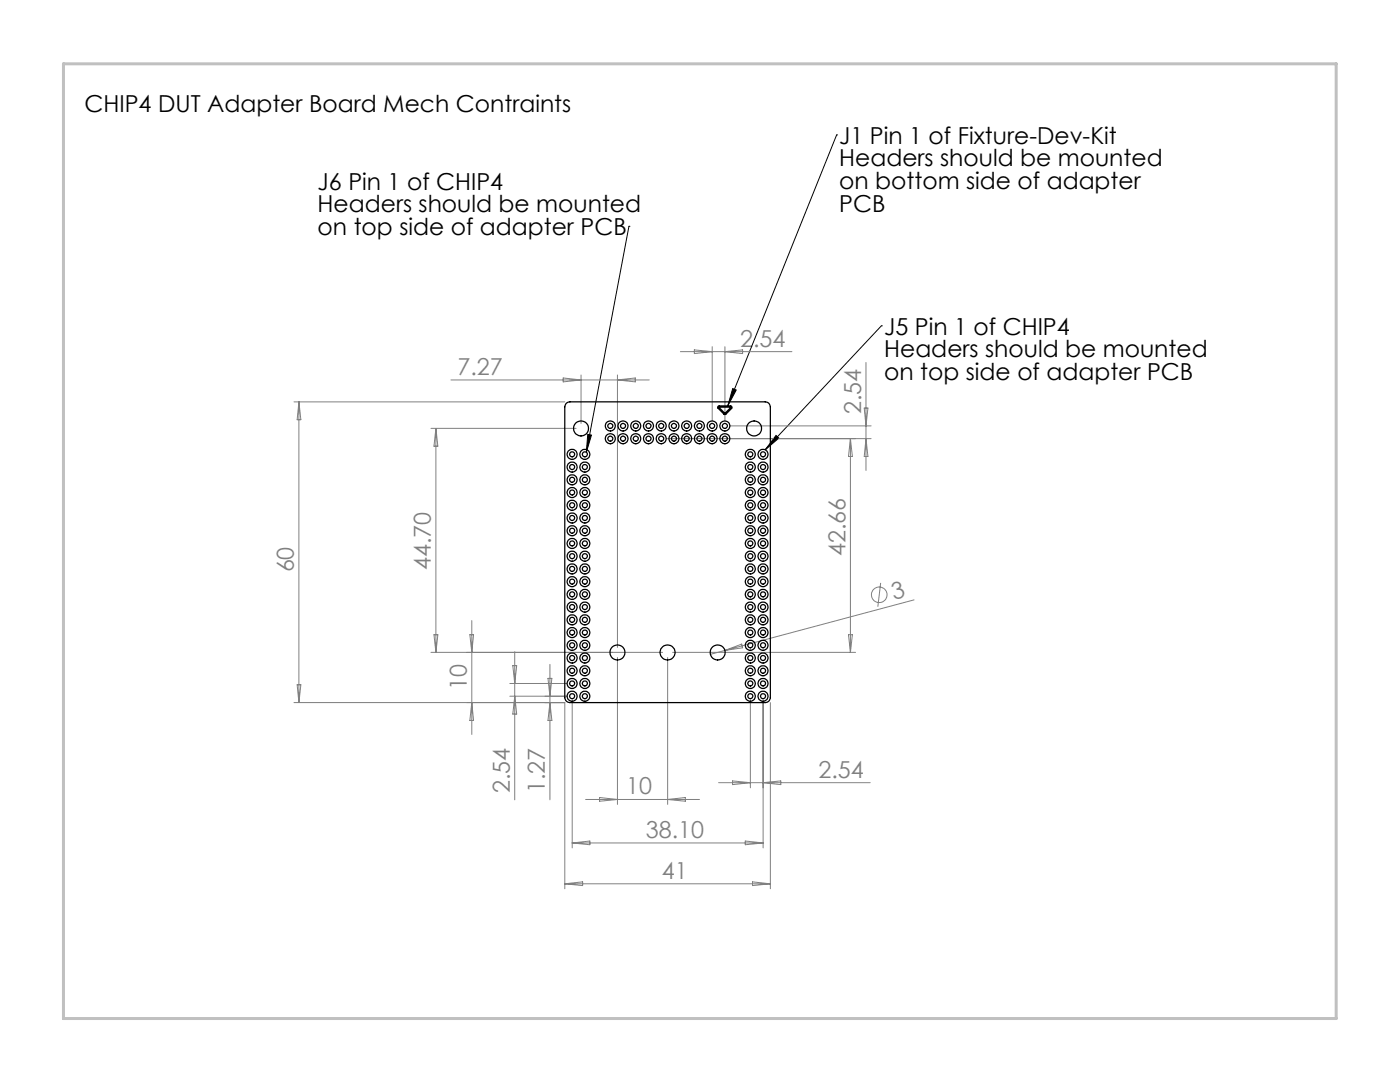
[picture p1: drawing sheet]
<svg xmlns="http://www.w3.org/2000/svg" width="279mm" height="216mm" viewBox="0 0 279 216" stroke-linecap="round" stroke-linejoin="round" font-family="sans-serif">
<g fill="none" stroke="#808080" stroke-width=".2">
<path d="M90 75.8h39.6M112.4 75.4l3.6 .4-3.6 .4zM116 74.8v9.7M123.2 74.8v54.4M123.2 75.8l3.6-.4v.8zM135.8 70.2h22.2M138.6 69.8l3.5 .4-3.5 .4zM142.1 69.2v14.8M144.7 69.2v14.8M144.7 70.2l3.5-.4v.8zM172.8 72.3v21.6M58.7 80.2h54"/>
<path d="M59.7 80.2v60M59.7 80.2l.3 3.5h-.7zM86 85.5h29M87 85.5v44.7M87 85.5l.4 3.5h-.8zM133 87.5h40.8M145.7 85h28.1M169.7 87.5l.4 3.6h-.8zM169.7 87.5v42.7M172.5 81.4h.7l-.4 3.6zM172.8 87.5l.4 3.6h-.7zM175.8 116.3l-.6 4.8"/>
<path d="M182.4 119.7l-40.6 10.9M59.3 136.6h.7l-.3 3.6zM86 130.2h46.2M86.6 126.6h.8l-.4 3.6zM93.8 126.6h.7l-.3 3.6zM94.2 123.8v22.7M101.7 138.9h11.5M101.7 136.4h11.5M102.3 132.8h.8l-.4 3.6zM102.7 130v29.6M102.7 138.9l.4 3.6h-.8zM109.4 135.4h.7l-.4 3.5z"/>
<path d="M109.7 132.6v27M114.2 139.9v29.3M123.2 131.2v29.3M133.2 131.2v29.3M134.2 130.2h36.5M144.7 129.8l3.3-1.3 .2 .8zM149.8 139.9v17.3M152.3 139.9v29.3M169.3 126.6h.8l-.4 3.6zM58.7 140.2h54v37.1M94.2 140.2l.3 3.6h-.7zM109.7 140.2l.4 3.6h-.7z"/>
<path d="M116.9 159.5h22.7M119.7 159.1l3.5 .4-3.5 .4zM133.2 159.5l3.6-.4v.8zM143.4 156.2h30.3M146.2 155.8l3.6 .4-3.6 .4zM152.3 156.2l3.5-.4v.8zM153.7 140.2v37.1M112.7 176.4h41M112.7 176.4l3.6-.4v.7zM114.2 168.2h38.1M114.2 168.2l3.5-.4v.8zM148.7 167.8l3.6 .4-3.6 .4z"/>
<path d="M150.2 176l3.5 .4-3.5 .3z"/>
<circle cx="175.5" cy="118.7" r="1.56"/>
</g>
<path d="M167 26.9h.1M167 26.9l-21.8 54.1M125.5 45.2h.1M125.5 45.2l-8.5 45M146.2 77.5l.7 .3-1.7 3.2zM175.9 65h.1M175.9 65l-23.2 24.7M117.3 86.7l.7 .1-1 3.4zM154.9 86.9l.5 .5-2.7 2.3z" fill="none" stroke="#000" stroke-width=".2"/>
<path d="M266.7 153.3v49.9h-240" fill="none" stroke="#c0c0c0" stroke-width=".2"/>
<path d="M12.7 12.7h254v190.5h-254z" fill="none" stroke="#c0c0c0" stroke-width=".6"/>
<path d="M146.2 77.5l.7 .3-1.7 3.2zM154.9 86.9l.5 .5-2.7 2.3zM117.3 86.7l.7 .1-1 3.4z" fill="#000"/>
<g fill="none" stroke="#000" stroke-width=".25">
<path d="M113 80.5l.7-.3h39a1.02 1.02 0 0 1 1 1v58a1.02 1.02 0 0 1-1 1h-39a1.02 1.02 0 0 1-1-1v-58zM143.3 81.1l2.5-.1a.31 .31 0 0 1 .2 .5l-1.1 1.1-.3 .1-1.3-1.3zM143.5 81.2l2.3 .1-1.2 1.2z"/>
<circle cx="114.2" cy="98.3" r="1"/>
<circle cx="114.2" cy="90.7" r="1"/>
<circle cx="114.2" cy="93.2" r="1"/>
<circle cx="114.2" cy="95.7" r="1"/>
<circle cx="114.2" cy="90.6" r=".51"/>
<circle cx="114.2" cy="93.2" r=".51"/>
<circle cx="114.2" cy="98.3" r=".51"/>
<circle cx="114.2" cy="95.7" r=".51"/>
<circle cx="116" cy="85.5" r="1.5"/>
<circle cx="116.7" cy="98.3" r="1"/>
<circle cx="116.7" cy="90.7" r="1"/>
<circle cx="116.7" cy="93.2" r="1"/>
<circle cx="116.7" cy="95.7" r="1"/>
<circle cx="116.7" cy="90.6" r=".51"/>
<circle cx="116.7" cy="93.2" r=".51"/>
<circle cx="116.7" cy="98.3" r=".51"/>
<circle cx="116.7" cy="95.7" r=".51"/>
<circle cx="121.8" cy="85" r="1.01"/>
<circle cx="121.8" cy="87.5" r="1.01"/>
<circle cx="121.8" cy="87.5" r=".5"/>
<circle cx="121.8" cy="85" r=".5"/>
<circle cx="124.3" cy="85" r="1.01"/>
<circle cx="124.3" cy="87.5" r="1.01"/>
<circle cx="124.4" cy="87.5" r=".5"/>
<circle cx="124.4" cy="85" r=".5"/>
<circle cx="126.9" cy="85" r="1.01"/>
<circle cx="126.9" cy="87.5" r="1.01"/>
<circle cx="126.9" cy="87.5" r=".5"/>
<circle cx="126.9" cy="85" r=".5"/>
<circle cx="129.4" cy="85" r="1.01"/>
<circle cx="129.4" cy="87.5" r="1.01"/>
<circle cx="129.4" cy="87.5" r=".5"/>
<circle cx="129.4" cy="85" r=".5"/>
<circle cx="131.9" cy="85" r="1.01"/>
<circle cx="131.9" cy="87.5" r="1.01"/>
<circle cx="132" cy="87.5" r=".5"/>
<circle cx="132" cy="85" r=".5"/>
<circle cx="134.5" cy="85" r="1.01"/>
<circle cx="134.5" cy="87.5" r="1.01"/>
<circle cx="134.5" cy="87.5" r=".5"/>
<circle cx="134.5" cy="85" r=".5"/>
<circle cx="137" cy="85" r="1.01"/>
<circle cx="137" cy="87.5" r="1.01"/>
<circle cx="137.1" cy="87.5" r=".5"/>
<circle cx="137.1" cy="85" r=".5"/>
<circle cx="139.6" cy="85" r="1.01"/>
<circle cx="139.6" cy="87.5" r="1.01"/>
<circle cx="139.6" cy="87.5" r=".5"/>
<circle cx="139.6" cy="85" r=".5"/>
<circle cx="142.1" cy="85" r="1.01"/>
<circle cx="142.1" cy="87.5" r="1.01"/>
<circle cx="142.1" cy="87.5" r=".5"/>
<circle cx="142.1" cy="85" r=".5"/>
<circle cx="144.6" cy="85" r="1.01"/>
<circle cx="144.6" cy="87.5" r="1.01"/>
<circle cx="144.7" cy="87.5" r=".5"/>
<circle cx="144.7" cy="85" r=".5"/>
<circle cx="149.7" cy="98.3" r="1"/>
<circle cx="149.7" cy="90.7" r="1"/>
<circle cx="149.7" cy="95.7" r="1"/>
<circle cx="149.7" cy="93.2" r="1"/>
<circle cx="149.7" cy="90.6" r=".51"/>
<circle cx="149.7" cy="93.2" r=".51"/>
<circle cx="149.7" cy="95.7" r=".51"/>
<circle cx="149.7" cy="98.3" r=".51"/>
<circle cx="150.5" cy="85.5" r="1.5"/>
<circle cx="152.3" cy="98.3" r="1"/>
<circle cx="152.3" cy="90.7" r="1"/>
<circle cx="152.3" cy="93.2" r="1"/>
<circle cx="152.3" cy="95.7" r="1"/>
<circle cx="152.3" cy="90.6" r=".51"/>
<circle cx="152.3" cy="93.2" r=".51"/>
<circle cx="152.3" cy="95.7" r=".51"/>
<circle cx="152.3" cy="98.3" r=".51"/>
<circle cx="114.2" cy="118.6" r="1"/>
<circle cx="114.2" cy="105.9" r="1"/>
<circle cx="114.2" cy="100.8" r="1"/>
<circle cx="114.2" cy="103.4" r="1"/>
<circle cx="114.2" cy="111" r="1"/>
<circle cx="114.2" cy="113.5" r="1"/>
<circle cx="114.2" cy="108.4" r="1"/>
<circle cx="114.2" cy="116.1" r="1"/>
<circle cx="114.2" cy="113.5" r=".51"/>
<circle cx="114.2" cy="108.4" r=".51"/>
<circle cx="114.2" cy="100.8" r=".51"/>
<circle cx="114.2" cy="103.3" r=".51"/>
<circle cx="114.2" cy="105.9" r=".51"/>
<circle cx="114.2" cy="111" r=".51"/>
<circle cx="114.2" cy="118.6" r=".51"/>
<circle cx="114.2" cy="116" r=".51"/>
<circle cx="116.7" cy="105.9" r="1"/>
<circle cx="116.7" cy="118.6" r="1"/>
<circle cx="116.7" cy="100.8" r="1"/>
<circle cx="116.7" cy="103.4" r="1"/>
<circle cx="116.7" cy="108.4" r="1"/>
<circle cx="116.7" cy="111" r="1"/>
<circle cx="116.7" cy="113.5" r="1"/>
<circle cx="116.7" cy="116.1" r="1"/>
<circle cx="116.7" cy="113.5" r=".51"/>
<circle cx="116.7" cy="100.8" r=".51"/>
<circle cx="116.7" cy="108.4" r=".51"/>
<circle cx="116.7" cy="103.3" r=".51"/>
<circle cx="116.7" cy="111" r=".51"/>
<circle cx="116.7" cy="118.6" r=".51"/>
<circle cx="116.7" cy="105.9" r=".51"/>
<circle cx="116.7" cy="116" r=".51"/>
<circle cx="149.7" cy="118.6" r="1"/>
<circle cx="149.7" cy="105.9" r="1"/>
<circle cx="149.7" cy="100.8" r="1"/>
<circle cx="149.7" cy="108.4" r="1"/>
<circle cx="149.7" cy="116.1" r="1"/>
<circle cx="149.7" cy="103.4" r="1"/>
<circle cx="149.7" cy="111" r="1"/>
<circle cx="149.7" cy="113.5" r="1"/>
<circle cx="149.7" cy="113.5" r=".51"/>
<circle cx="149.7" cy="103.3" r=".51"/>
<circle cx="149.7" cy="108.4" r=".51"/>
<circle cx="149.7" cy="118.6" r=".51"/>
<circle cx="149.7" cy="111" r=".51"/>
<circle cx="149.7" cy="100.8" r=".51"/>
<circle cx="149.7" cy="105.9" r=".51"/>
<circle cx="149.7" cy="116" r=".51"/>
<circle cx="152.3" cy="118.6" r="1"/>
<circle cx="152.3" cy="105.9" r="1"/>
<circle cx="152.3" cy="100.8" r="1"/>
<circle cx="152.3" cy="103.4" r="1"/>
<circle cx="152.3" cy="111" r="1"/>
<circle cx="152.3" cy="113.5" r="1"/>
<circle cx="152.3" cy="116.1" r="1"/>
<circle cx="152.3" cy="108.4" r="1"/>
<circle cx="152.3" cy="100.8" r=".51"/>
<circle cx="152.3" cy="111" r=".51"/>
<circle cx="152.3" cy="113.5" r=".51"/>
<circle cx="152.3" cy="103.3" r=".51"/>
<circle cx="152.3" cy="108.4" r=".51"/>
<circle cx="152.3" cy="105.9" r=".51"/>
<circle cx="152.3" cy="118.6" r=".51"/>
<circle cx="152.3" cy="116" r=".51"/>
<circle cx="114.2" cy="128.8" r="1"/>
<circle cx="114.2" cy="131.3" r="1"/>
<circle cx="114.2" cy="133.8" r="1"/>
<circle cx="114.2" cy="126.2" r="1"/>
<circle cx="114.2" cy="121.1" r="1"/>
<circle cx="114.2" cy="123.7" r="1"/>
<circle cx="114.2" cy="136.4" r="1"/>
<circle cx="114.2" cy="138.9" r="1"/>
<circle cx="114.2" cy="133.8" r=".51"/>
<circle cx="114.2" cy="136.4" r=".51"/>
<circle cx="114.2" cy="123.7" r=".51"/>
<circle cx="114.2" cy="126.2" r=".51"/>
<circle cx="114.2" cy="121.1" r=".51"/>
<circle cx="114.2" cy="128.7" r=".51"/>
<circle cx="114.2" cy="131.3" r=".51"/>
<circle cx="114.2" cy="138.9" r=".51"/>
<circle cx="116.7" cy="128.8" r="1"/>
<circle cx="116.7" cy="133.8" r="1"/>
<circle cx="116.7" cy="131.3" r="1"/>
<circle cx="116.7" cy="123.7" r="1"/>
<circle cx="116.7" cy="121.1" r="1"/>
<circle cx="116.7" cy="126.2" r="1"/>
<circle cx="116.7" cy="136.4" r="1"/>
<circle cx="116.7" cy="138.9" r="1"/>
<circle cx="116.7" cy="133.8" r=".51"/>
<circle cx="116.7" cy="136.4" r=".51"/>
<circle cx="116.7" cy="126.2" r=".51"/>
<circle cx="116.7" cy="121.1" r=".51"/>
<circle cx="116.7" cy="123.7" r=".51"/>
<circle cx="116.7" cy="128.7" r=".51"/>
<circle cx="116.7" cy="138.9" r=".51"/>
<circle cx="116.7" cy="131.3" r=".51"/>
<circle cx="123.2" cy="130.2" r="1.5"/>
<circle cx="133.2" cy="130.2" r="1.5"/>
<circle cx="143.2" cy="130.2" r="1.5"/>
<circle cx="149.7" cy="128.8" r="1"/>
<circle cx="149.7" cy="133.8" r="1"/>
<circle cx="149.7" cy="131.3" r="1"/>
<circle cx="149.7" cy="121.1" r="1"/>
<circle cx="149.7" cy="126.2" r="1"/>
<circle cx="149.7" cy="123.7" r="1"/>
<circle cx="149.7" cy="136.4" r="1"/>
<circle cx="149.7" cy="138.9" r="1"/>
<circle cx="149.7" cy="136.4" r=".51"/>
<circle cx="149.7" cy="133.8" r=".51"/>
<circle cx="149.7" cy="121.1" r=".51"/>
<circle cx="149.7" cy="123.7" r=".51"/>
<circle cx="149.7" cy="126.2" r=".51"/>
<circle cx="149.7" cy="131.3" r=".51"/>
<circle cx="149.7" cy="138.9" r=".51"/>
<circle cx="149.7" cy="128.7" r=".51"/>
<circle cx="152.3" cy="131.3" r="1"/>
<circle cx="152.3" cy="128.8" r="1"/>
<circle cx="152.3" cy="133.8" r="1"/>
<circle cx="152.3" cy="123.7" r="1"/>
<circle cx="152.3" cy="126.2" r="1"/>
<circle cx="152.3" cy="121.1" r="1"/>
<circle cx="152.3" cy="136.4" r="1"/>
<circle cx="152.3" cy="138.9" r="1"/>
<circle cx="152.3" cy="133.8" r=".51"/>
<circle cx="152.3" cy="136.4" r=".51"/>
<circle cx="152.3" cy="123.7" r=".51"/>
<circle cx="152.3" cy="126.2" r=".51"/>
<circle cx="152.3" cy="121.1" r=".51"/>
<circle cx="152.3" cy="131.3" r=".51"/>
<circle cx="152.3" cy="128.7" r=".51"/>
<circle cx="152.3" cy="138.9" r=".51"/>
</g>
<g font-size="4.7">
<text x="16.9" y="22.4">CHIP4 DUT Adapter Board Mech Contraints</text>
<text x="167.5" y="28.7">J1 Pin 1 of Fixture-Dev-Kit</text>
<text x="167.5" y="33.2">Headers should be mounted</text>
<text x="63.4" y="37.8">J6 Pin 1 of CHIP4</text>
<text x="167.5" y="37.7">on bottom side of adapter</text>
<text x="63.4" y="42.3">Headers should be mounted</text>
<text x="63.4" y="46.9">on top side of adapter PCB</text>
<text x="167.5" y="42.2">PCB</text>
<text x="176.5" y="66.8">J5 Pin 1 of CHIP4</text>
<text x="176.5" y="71.3">Headers should be mounted</text>
<text x="176.5" y="75.8">on top side of adapter PCB</text>
</g>
<g font-size="4.7" fill="#808080">
<text x="147.7" y="69.2">2.54</text>
<text x="91.3" y="74.8">7.27</text>
<text x="171.8" y="82.7" transform="rotate(-90 171.8 82.7)">2.54</text>
<text x="86" y="113.7" transform="rotate(-90 86 113.7)">44.70</text>
<text x="168.7" y="110.9" transform="rotate(-90 168.7 110.9)">42.66</text>
<text x="58.7" y="114.2" transform="rotate(-90 58.7 114.2)">60</text>
<text x="178.4" y="119.7" transform="rotate(-15 178.4 119.7)">3</text>
<text x="93.1" y="137.7" transform="rotate(-90 93.1 137.7)">10</text>
<text x="163.4" y="155.2">2.54</text>
<text x="101.7" y="158.3" transform="rotate(-90 101.7 158.3)">2.54</text>
<text x="108.8" y="158.3" transform="rotate(-90 108.8 158.3)">1.27</text>
<text x="125" y="158.5">10</text>
<text x="128.9" y="167.2">38.10</text>
<text x="132.1" y="175.3">41</text>
</g>
</svg>
